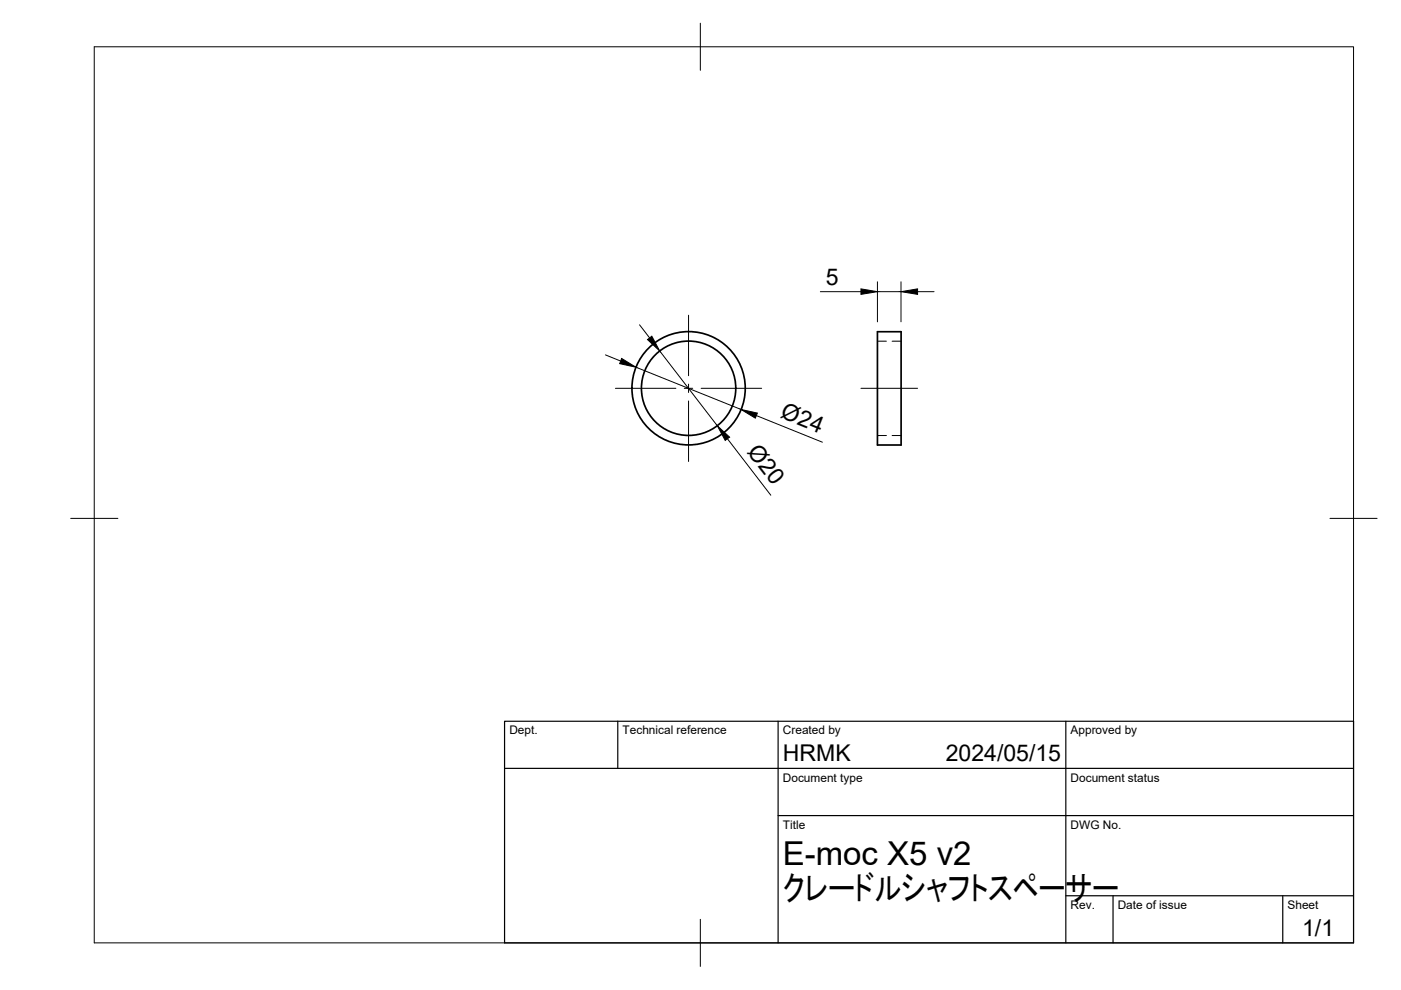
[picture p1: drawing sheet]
<svg xmlns="http://www.w3.org/2000/svg" width="297mm" height="210mm" viewBox="0 0 297 210" stroke-linecap="round" stroke-linejoin="round" font-family="sans-serif">
<!-- layer: Visible -->
<g fill="none" stroke="#000" stroke-width=".36">
<path d="M186 70.3h5.1v24.1h-5.1z"/>
<circle cx="146" cy="82.3" r="10"/>
<circle cx="146" cy="82.3" r="12"/>
</g>
<!-- layer: Hidden -->
<path d="M186 72.3h1.9M189.1 72.3h2M186 92.3h1.9M189.1 92.3h2" fill="none" stroke="#000" stroke-width=".21"/>
<!-- layer: BORDER -->
<path d="M20 9.9h267v190h-267zM148.5 4.9v10M15 109.9h10M282 109.9h10M148.5 194.9v10" fill="none" stroke="#000" stroke-width=".21"/>
<!-- layer: TITLEBLOCK -->
<path d="M107 152.9h180v47h-180zM131 152.9v10M165 152.9v47M226 152.9v47M107 162.9h180M165 172.9h122M226 189.9h61M236 189.9v10M272 189.9v10" fill="none" stroke="#000" stroke-width=".25"/>
<!-- layer: FD_Dimensions -->
<path d="M186 59.7v8.5M191 59.7v8.5M128.4 75.2l3.2 1.4M134.9 77.9l22.2 8.9M135.6 68.9l2.1 2.7M139.9 74.4l12.2 15.9M173.9 61.8h8.6M186 61.8h5M194.5 61.8h3.5M154.2 93l9.2 12M160.4 88.1l14 5.7" fill="none" stroke="#000" stroke-width=".21"/>
<path d="M131.8 76l3.1 1.9-3.5-.8zM137.3 72l.9-.7 1.7 3.1zM182.5 61.2l3.5 .6-3.5 .6zM191 61.8l3.5-.6v1.2zM152.1 90.3l2.6 2.4-.9 .7zM157.1 86.8l3.5 .8-.5 1.1z" fill="#000" stroke="#000" stroke-width=".21"/>
<!-- layer: Smart Centers -->
<path d="M146 66.8v12.9M130.5 82.3h12.8M145.1 82.3h1.8M146 81.4v1.8M146 85v12.8M148.7 82.3h12.8M182.5 82.3h12" fill="none" stroke="#000" stroke-width=".21"/>
<text font-size="7.3" x="166" y="190.9">クレードルシャフトスペーサー</text>
<text font-size="7" x="166" y="183.4">E-moc X5 v2</text>
<g font-size="4.9">
<text x="175.1" y="60.4">5</text>
<text x="165.3" y="88.4" transform="rotate(22 165.3 88.4)">Ø24</text>
<text x="158.3" y="95.8" transform="rotate(52 158.3 95.8)">Ø20</text>
<text x="166" y="161.4">HRMK</text>
<text x="200.5" y="161.4">2024/05/15</text>
<text x="276.1" y="198.6">1/1</text>
</g>
<g font-size="2.5">
<text x="108" y="155.7">Dept.</text>
<text x="132" y="155.7">Technical reference</text>
<text x="166" y="155.7">Created by</text>
<text x="227" y="155.7">Approved by</text>
<text x="166" y="165.7">Document type</text>
<text x="227" y="165.7">Document status</text>
<text x="166" y="175.7">Title</text>
<text x="227" y="175.7">DWG No.</text>
<text x="227" y="192.7">Rev.</text>
<text x="237" y="192.7">Date of issue</text>
<text x="273" y="192.7">Sheet</text>
</g>
</svg>
